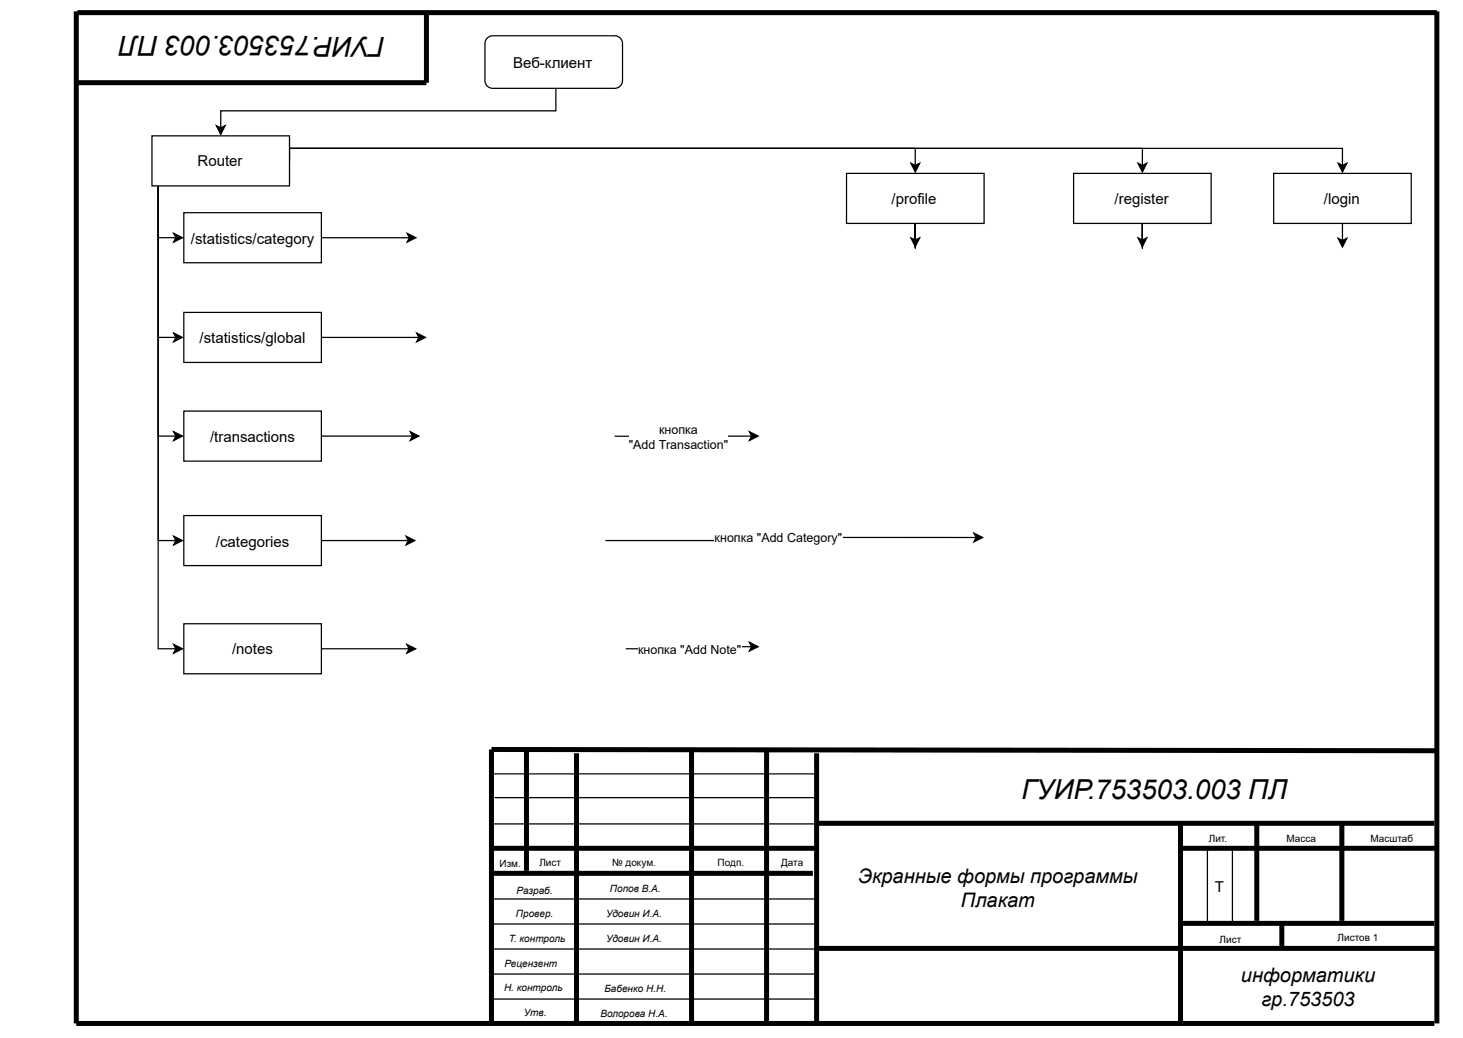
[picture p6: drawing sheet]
<svg xmlns="http://www.w3.org/2000/svg" width="297mm" height="211mm" viewBox="0 0 297 211" stroke-linecap="round" stroke-linejoin="round" font-family="sans-serif">
<g fill="none" stroke="#000" stroke-width="1" stroke-linecap="butt">
<path d="M15.5 2.3v205.4h275.7M15.7 2.6h276M86.6 2.6v14.2h-71.1M291.7 2.3v205.4M106.9 152.1v24.6M117 152.9v54.8M140.4 152.6v54.6M155.6 152.4v54.8M165.8 152.9v54.8M291.7 152.4l-191.9-.3v55.6M99.8 172.2h66M100.3 177.2h64.7"/>
<path d="M165.8 167.1h125.4M239.7 167.1v40.1M239.9 172.2h51.8M255.1 167.1v19.8M272.4 167.1v19.8M165.8 192.5h125.7M239.7 187.4h51.5M260.2 187.4v4.8"/>
</g>
<path d="M112.8 17.9v4.6h-68v3.5M43.9 25.5l.9 .5 .9-.5-.9 1.8zM100.2 157.1h65.7M100.2 167.2h69.3M100.4 161.9h65.5M245.1 172.5v14.5M250.2 172.5v15M99.6 192.6h69.6M99.9 182.4h65.8M100.2 187.5h65.7M100.2 197.7h65.2M99.6 202.7h66.3" fill="none" stroke="#000" stroke-width=".25"/>
<path d="M43.9 25.5l.9 .5 .9-.5-.9 1.8z" fill="#000"/>
<path d="M98.9 7.7l.5-.3 .7-.1h24.7a1.6 1.6 0 0 1 1.6 1.6v7.4a1.6 1.6 0 0 1-1.6 1.6h-24.7a1.6 1.6 0 0 1-1.6-1.6v-7.6z" fill="#fff"/>
<g fill="none" stroke="#000" stroke-width=".25">
<path d="M98.9 7.7l.5-.3 .7-.1h24.7a1.6 1.6 0 0 1 1.6 1.6v7.4a1.6 1.6 0 0 1-1.6 1.6h-24.7a1.6 1.6 0 0 1-1.6-1.6v-7.6zM44.8 37.7v-2.5h-12.7v13h3.6M44.8 37.7v-2.5h-12.7v33.3h3.6M44.8 37.7v-2.5h-12.7v53.3h3.6M58.8 30.1h173.1v3.5M184.9 33.1l.9 .5 .9-.5-.9 1.8zM185.8 33.6v-3.5h-127v2.5v-2.5h213.7v3.5M231 33.1l.9 .5 .9-.5-.9 1.8zM271.7 33.1l.8 .5 .9-.5-.9 1.8zM35.3 47.4l1.7 .8-1.7 .9 .4-.9zM35.3 67.6l1.7 .9-1.7 .9 .4-.9zM35.3 87.6l1.7 .9-1.7 .9 .4-.9z"/>
<path d="M35.3 108.8l1.7 .9-1.7 .9 .4-.9zM35.7 109.7h-3.6v-72v94h3.6M35.3 130.8l1.7 .9-1.7 .9 .4-.9z"/>
</g>
<path d="M184.9 33.1l.9 .5 .9-.5-.9 1.8zM231 33.1l.9 .5 .9-.5-.9 1.8zM271.7 33.1l.8 .5 .9-.5-.9 1.8zM35.3 47.4l1.7 .8-1.7 .9 .4-.9zM35.3 67.6l1.7 .9-1.7 .9 .4-.9zM35.3 87.6l1.7 .9-1.7 .9 .4-.9zM35.3 108.8l1.7 .9-1.7 .9 .4-.9zM35.3 130.8l1.7 .9-1.7 .9 .4-.9z" fill="#000"/>
<path d="M30.8 27.6h28v10.1h-28z" fill="#fff"/>
<path d="M30.8 27.6h28v10.1h-28zM152.1 87.6l1.8 .9-1.8 .9 .5-.9zM152.6 88.5h-27.8" fill="none" stroke="#000" stroke-width=".25"/>
<path d="M152.1 87.6l1.8 .9-1.8 .9 .5-.9z" fill="#000"/>
<path d="M127.7 85.8h20.1v6.1h-20.1z" fill="#fff"/>
<path d="M65.2 48.2h17.9M82.7 47.4l1.7 .8-1.7 .9 .4-.9z" fill="none" stroke="#000" stroke-width=".25"/>
<path d="M82.7 47.4l1.7 .8-1.7 .9 .4-.9z" fill="#000"/>
<path d="M37.3 43.2h27.9v10.1h-27.9z" fill="#fff"/>
<path d="M37.3 43.2h27.9v10.1h-27.9zM65.2 68.5h19.8M84.6 67.6l1.8 .9-1.8 .9 .4-.9z" fill="none" stroke="#000" stroke-width=".25"/>
<path d="M84.6 67.6l1.8 .9-1.8 .9 .4-.9z" fill="#000"/>
<path d="M37.3 63.4h27.9v10.2h-27.9z" fill="#fff"/>
<path d="M37.3 63.4h27.9v10.2h-27.9zM65.2 88.5h18.5M83.3 87.6l1.8 .9-1.8 .9 .4-.9z" fill="none" stroke="#000" stroke-width=".25"/>
<path d="M83.3 87.6l1.8 .9-1.8 .9 .4-.9z" fill="#000"/>
<path d="M37.3 83.4h27.9v10.2h-27.9z" fill="#fff"/>
<path d="M37.3 83.4h27.9v10.2h-27.9zM65.2 131.7h17.8M82.6 130.8l1.8 .9-1.8 .9 .4-.9z" fill="none" stroke="#000" stroke-width=".25"/>
<path d="M82.6 130.8l1.8 .9-1.8 .9 .4-.9z" fill="#000"/>
<path d="M37.3 126.6h27.9v10.1h-27.9z" fill="#fff"/>
<path d="M184.9 48.3l.9 .4 .9-.4-.9 1.8zM185.8 45.3v5.1v-5.1v3.4M37.3 126.6h27.9v10.1h-27.9z" fill="none" stroke="#000" stroke-width=".25"/>
<path d="M184.9 48.3l.9 .4 .9-.4-.9 1.8z" fill="#000"/>
<path d="M171.9 35.2h27.9v10.1h-27.9z" fill="#fff"/>
<path d="M171.9 35.2h27.9v10.1h-27.9zM271.7 48.4l.8 .4 .9-.4-.9 1.7zM272.5 45.3v3.5" fill="none" stroke="#000" stroke-width=".25"/>
<path d="M271.7 48.4l.8 .4 .9-.4-.9 1.7z" fill="#000"/>
<path d="M258.6 35.2h27.9v10.1h-27.9z" fill="#fff"/>
<path d="M258.6 35.2h27.9v10.1h-27.9zM231 48.3l.9 .4 .9-.4-.9 1.8zM231.9 45.3v5.1v-5.1v3.4" fill="none" stroke="#000" stroke-width=".25"/>
<path d="M231 48.3l.9 .4 .9-.4-.9 1.8z" fill="#000"/>
<path d="M218 35.2h27.9v10.1h-27.9z" fill="#fff"/>
<path d="M218 35.2h27.9v10.1h-27.9zM197.7 108.2l1.8 .9-1.8 .9 .5-.9zM198.2 109.1h-36.8v.6h-38.5" fill="none" stroke="#000" stroke-width=".25"/>
<path d="M197.7 108.2l1.8 .9-1.8 .9 .5-.9z" fill="#000"/>
<path d="M145 107.6h26.1v3.1h-26.1z" fill="#fff"/>
<path d="M65.2 109.7h17.7M82.4 108.8l1.8 .9-1.8 .9 .5-.9z" fill="none" stroke="#000" stroke-width=".25"/>
<path d="M82.4 108.8l1.8 .9-1.8 .9 .5-.9z" fill="#000"/>
<path d="M37.3 104.6h27.9v10.2h-27.9z" fill="#fff"/>
<path d="M37.3 104.6h27.9v10.2h-27.9zM152.1 130.3l1.8 .9-1.8 .9 .5-.9zM152.6 131.2h-12v.5h-13.5" fill="none" stroke="#000" stroke-width=".25"/>
<path d="M152.1 130.3l1.8 .9-1.8 .9 .5-.9z" fill="#000"/>
<path d="M129.5 130.5h21.1v3h-21.1z" fill="#fff"/>
<g font-size="5.6">
<text x="78.2" y="7.4" transform="rotate(-180 78.2 7.4)">ГУИР.753503.003 ПЛ</text>
<text x="207.4" y="162.2">ГУИР.753503.003 ПЛ</text>
</g>
<g font-size="4.1">
<text x="174.2" y="179.2">Экранные формы программы</text>
<text x="195.1" y="184.1">Плакат</text>
<text x="251.9" y="199.3">информатики</text>
<text x="256.1" y="204.1">гр.753503</text>
</g>
<g font-size="3">
<text x="104.2" y="13.7">Веб-клиент</text>
<text x="40.1" y="33.8">Router</text>
<text x="181" y="41.4">/profile</text>
<text x="226.3" y="41.4">/register</text>
<text x="268.8" y="41.4">/login</text>
<text x="38.8" y="49.5">/statistics/category</text>
<text x="40.5" y="69.6">/statistics/global</text>
<text x="42.6" y="89.6">/transactions</text>
<text x="43.8" y="110.9">/categories</text>
<text x="47.1" y="132.8">/notes</text>
<text x="246.6" y="181">T</text>
</g>
<g font-size="2.5">
<text x="133.8" y="88.1">кнопка</text>
<text x="127.6" y="91.1">&quot;Add Transaction&quot;</text>
<text x="145.1" y="109.9">кнопка &quot;Add Category&quot;</text>
<text x="129.5" y="132.8">кнопка &quot;Add Note&quot;</text>
</g>
<g font-size="2">
<text x="245.4" y="170.9">Лит.</text>
<text x="261.2" y="170.9">Масса</text>
<text x="278.2" y="170.9">Масштаб</text>
<text x="101.4" y="175.9">Изм.</text>
<text x="109.5" y="175.7">Лист</text>
<text x="124.3" y="175.7">№ докум.</text>
<text x="145.7" y="175.7">Подп.</text>
<text x="158.6" y="175.7">Дата</text>
<text x="104.9" y="181.5">Разраб.</text>
<text x="123.8" y="181">Попов В.А.</text>
<text x="103.3" y="191.2">Т. контроль</text>
<text x="104.7" y="186.1">Провер.</text>
<text x="123" y="186.1">Удовин И.А.</text>
<text x="123" y="191.2">Удовин И.А.</text>
<text x="247.6" y="191.4">Лист</text>
<text x="271.6" y="190.9">Листов 1</text>
<text x="102.4" y="196.2">Рецензент</text>
<text x="102.3" y="201.1">Н. контроль</text>
<text x="122.7" y="201.3">Бабенко Н.Н.</text>
<text x="106.4" y="206.2">Утв.</text>
<text x="121.9" y="206.4">Волорова Н.А.</text>
</g>
</svg>
